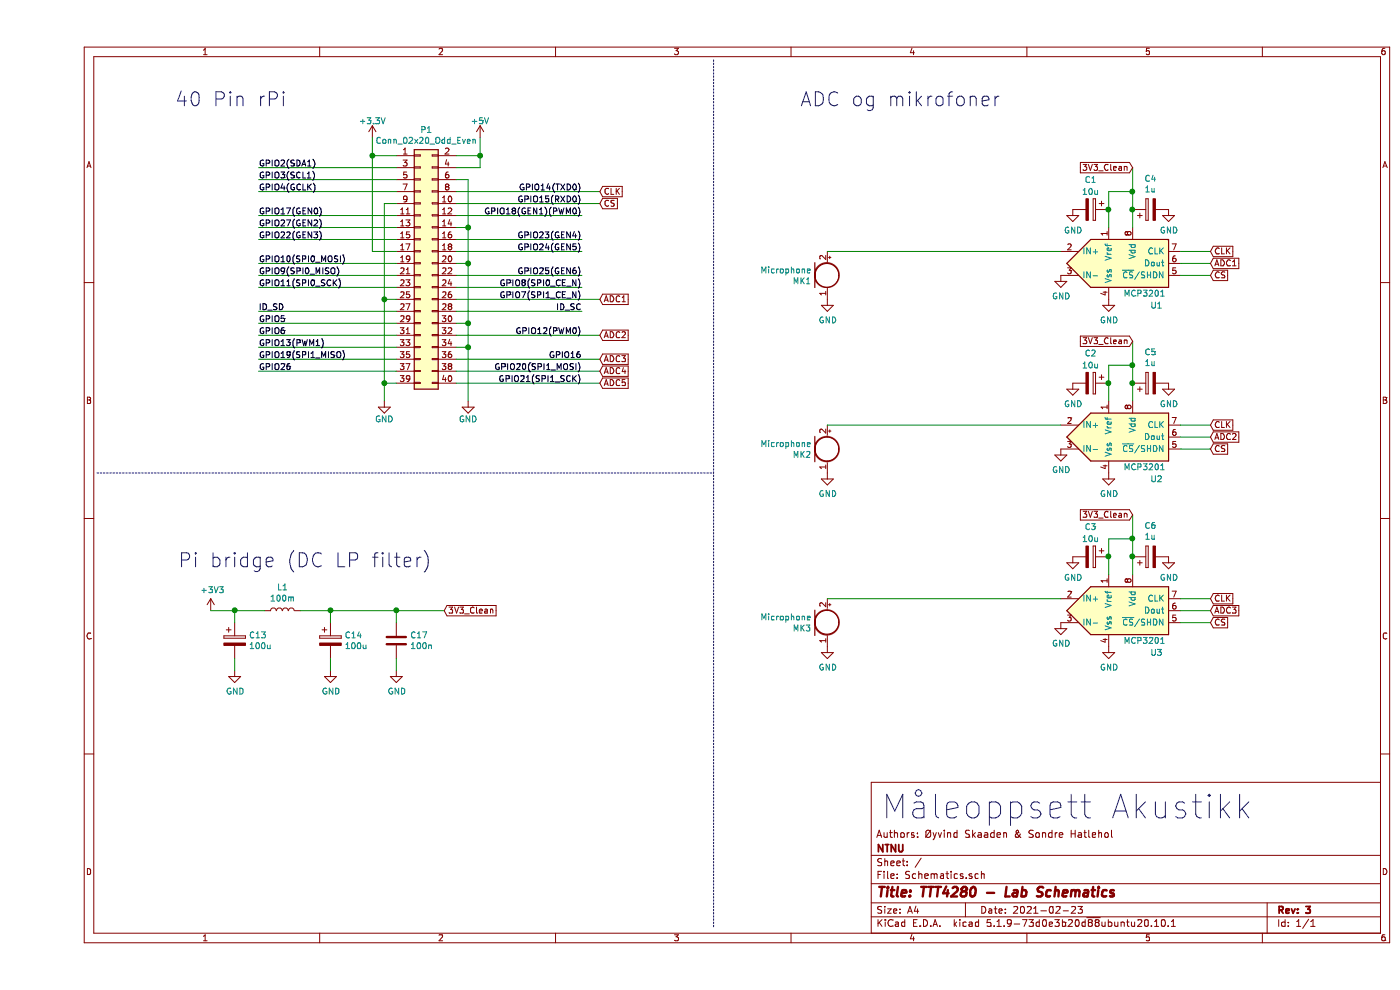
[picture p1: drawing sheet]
EESchema Schematic File Version 4
EELAYER 30 0
EELAYER END
$Descr A4 11693 8268
encoding utf-8
Sheet 1 1
Title "TTT4280 - Lab Schematics"
Date "2021-02-23"
Rev "3"
Comp "NTNU"
Comment1 "Authors: Øyvind Skaaden & Sondre Hatlehol"
Comment2 ""
Comment3 ""
Comment4 ""
$EndDescr
Text GLabel 3400 5100 2    50   Input ~ 0
3V3_Clean
$Comp
L power:+3V3 #PWR026
U 1 1
P 1450 5100
F 0 "#PWR026" H 1450 4950 50  0001 C CNN
F 1 "+3V3" H 1465 5273 50  0000 C CNN
F 2 "" H 1450 5100 50  0001 C CNN
F 3 "" H 1450 5100 50  0001 C CNN
	1    1450 5100
	1    0    0    -1  
$EndComp
$Comp
L Device:L L1
U 1 1
P 2050 5100
F 0 "L1" V 2240 5100 50  0000 C CNN
F 1 "100m" V 2149 5100 50  0000 C CNN
F 2 "" H 2050 5100 50  0001 C CNN
F 3 "~" H 2050 5100 50  0001 C CNN
	1    2050 5100
	0    -1   -1   0   
$EndComp
Wire Wire Line
	3000 5100 3000 5200
Wire Wire Line
	3000 5100 3400 5100
Connection ~ 3000 5100
$Comp
L power:GND #PWR027
U 1 1
P 1650 5600
F 0 "#PWR027" H 1650 5350 50  0001 C CNN
F 1 "GND" H 1655 5427 50  0000 C CNN
F 2 "" H 1650 5600 50  0001 C CNN
F 3 "" H 1650 5600 50  0001 C CNN
	1    1650 5600
	1    0    0    -1  
$EndComp
$Comp
L power:GND #PWR032
U 1 1
P 2450 5600
F 0 "#PWR032" H 2450 5350 50  0001 C CNN
F 1 "GND" H 2455 5427 50  0000 C CNN
F 2 "" H 2450 5600 50  0001 C CNN
F 3 "" H 2450 5600 50  0001 C CNN
	1    2450 5600
	1    0    0    -1  
$EndComp
$Comp
L power:GND #PWR035
U 1 1
P 3000 5600
F 0 "#PWR035" H 3000 5350 50  0001 C CNN
F 1 "GND" H 3005 5427 50  0000 C CNN
F 2 "" H 3000 5600 50  0001 C CNN
F 3 "" H 3000 5600 50  0001 C CNN
	1    3000 5600
	1    0    0    -1  
$EndComp
Wire Wire Line
	3000 5500 3000 5600
Text Notes 3300 4750 2    118  ~ 0
Pi bridge (DC LP filter)
Wire Wire Line
	3500 1700 4700 1700
Wire Wire Line
	3500 1600 4700 1600
Text GLabel 4700 1700 2    50   Input ~ 0
CS
Text GLabel 4700 1600 2    50   Input ~ 0
CLK
Wire Wire Line
	3500 3200 4700 3200
Wire Wire Line
	3500 3100 4700 3100
Wire Wire Line
	3500 3000 4700 3000
Wire Wire Line
	3500 2800 4700 2800
Wire Wire Line
	3500 2500 4700 2500
Text GLabel 4700 3200 2    50   Input ~ 0
ADC5
Text GLabel 4700 3100 2    50   Input ~ 0
ADC4
Text GLabel 4700 3000 2    50   Input ~ 0
ADC3
Text GLabel 4700 2800 2    50   Input ~ 0
ADC2
Text GLabel 4700 2500 2    50   Input ~ 0
ADC1
Wire Wire Line
	3000 2600 1850 2600
Wire Wire Line
	1850 2700 3000 2700
Wire Wire Line
	1850 2800 3000 2800
Wire Wire Line
	3000 2900 1850 2900
Wire Wire Line
	1850 3000 3000 3000
Wire Wire Line
	1850 3100 3000 3100
Text Label 1850 2600 0    50   ~ 0
ID_SD
Text Label 1850 2700 0    50   ~ 0
GPIO5
Text Label 1850 2800 0    50   ~ 0
GPIO6
Text Label 1850 2900 0    50   ~ 0
GPIO13(PWM1)
Text Label 1850 3000 0    50   ~ 0
GPIO19(SPI1_MISO)
Text Label 1850 3100 0    50   ~ 0
GPIO26
Wire Wire Line
	3600 1900 3600 2200
Wire Wire Line
	2900 2500 2900 3200
Wire Wire Line
	2800 1300 2800 2100
Wire Wire Line
	2900 3200 2900 3350
Wire Wire Line
	3600 2200 3600 2700
Wire Wire Line
	3600 2700 3600 2900
Wire Wire Line
	3600 2900 3600 3350
Wire Wire Line
	3700 1300 3700 1400
Text Label 4550 3200 2    50   ~ 0
GPIO21(SPI1_SCK)
$Comp
L Connector_Generic:Conn_02x20_Odd_Even P1
U 1 1
P 3200 2200
F 0 "P1" H 3250 3317 50  0000 C CNN
F 1 "Conn_02x20_Odd_Even" H 3250 3226 50  0000 C CNN
F 2 "Connector_PinSocket_2.54mm:PinSocket_2x20_P2.54mm_Vertical" H -1650 1250 50  0001 C CNN
F 3 "" H -1650 1250 50  0001 C CNN
	1    3200 2200
	1    0    0    -1  
$EndComp
Connection ~ 3600 1900
Wire Wire Line
	3600 1500 3500 1500
Text Label 4550 1600 2    50   ~ 0
GPIO14(TXD0)
Text Label 4550 1700 2    50   ~ 0
GPIO15(RXD0)
Text Label 4550 1800 2    50   ~ 0
GPIO18(GEN1)(PWM0)
Text Label 4550 2000 2    50   ~ 0
GPIO23(GEN4)
Text Label 4550 2100 2    50   ~ 0
GPIO24(GEN5)
Text Label 4550 2300 2    50   ~ 0
GPIO25(GEN6)
Text Label 4550 2400 2    50   ~ 0
GPIO8(SPI0_CE_N)
Text Label 4550 2500 2    50   ~ 0
GPIO7(SPI1_CE_N)
Text Label 4550 2600 2    50   ~ 0
ID_SC
Text Label 4550 2800 2    50   ~ 0
GPIO12(PWM0)
Text Label 4550 3000 2    50   ~ 0
GPIO16
Text Label 4550 3100 2    50   ~ 0
GPIO20(SPI1_MOSI)
Text Label 1850 2400 0    50   ~ 0
GPIO11(SPI0_SCK)
Text Label 1850 2300 0    50   ~ 0
GPIO9(SPI0_MISO)
Text Label 1850 2200 0    50   ~ 0
GPIO10(SPI0_MOSI)
Text Label 1850 2000 0    50   ~ 0
GPIO22(GEN3)
Text Label 1850 1900 0    50   ~ 0
GPIO27(GEN2)
Text Label 1850 1800 0    50   ~ 0
GPIO17(GEN0)
Text Label 1850 1600 0    50   ~ 0
GPIO4(GCLK)
Text Label 1850 1500 0    50   ~ 0
GPIO3(SCL1)
Text Label 1850 1400 0    50   ~ 0
GPIO2(SDA1)
Wire Wire Line
	3500 1800 4550 1800
Wire Wire Line
	3500 2100 4550 2100
Wire Wire Line
	3500 2000 4550 2000
Wire Wire Line
	3500 2400 4550 2400
Wire Wire Line
	3500 2300 4550 2300
Wire Wire Line
	3500 2600 4550 2600
Wire Wire Line
	1850 2400 3000 2400
Wire Wire Line
	1850 2300 3000 2300
Wire Wire Line
	3000 2200 1850 2200
Wire Wire Line
	1850 2000 3000 2000
Wire Wire Line
	1850 1900 3000 1900
Wire Wire Line
	3000 1800 1850 1800
Wire Wire Line
	1850 1600 3000 1600
Wire Wire Line
	1850 1500 3000 1500
Wire Wire Line
	3000 1400 1850 1400
Connection ~ 2900 2500
Wire Wire Line
	2900 1700 3000 1700
$Comp
L power:+3.3V #PWR04
U 1 1
P 2800 1150
F 0 "#PWR04" H 2800 1000 50  0001 C CNN
F 1 "+3.3V" H 2800 1290 50  0000 C CNN
F 2 "" H 2800 1150 50  0000 C CNN
F 3 "" H 2800 1150 50  0000 C CNN
	1    2800 1150
	1    0    0    -1  
$EndComp
Wire Wire Line
	2800 1150 2800 1300
Wire Wire Line
	2800 1300 3000 1300
Wire Wire Line
	2800 2100 3000 2100
Connection ~ 2800 1300
Connection ~ 2900 3200
Wire Wire Line
	2900 2500 3000 2500
Wire Wire Line
	2900 1700 2900 2500
Wire Wire Line
	2900 3200 3000 3200
$Comp
L power:GND #PWR05
U 1 1
P 2900 3350
F 0 "#PWR05" H 2900 3100 50  0001 C CNN
F 1 "GND" H 2900 3200 50  0000 C CNN
F 2 "" H 2900 3350 50  0000 C CNN
F 3 "" H 2900 3350 50  0000 C CNN
	1    2900 3350
	1    0    0    -1  
$EndComp
Connection ~ 3600 2200
Wire Wire Line
	3600 1900 3500 1900
Connection ~ 3600 2700
Wire Wire Line
	3600 2200 3500 2200
Connection ~ 3600 2900
Wire Wire Line
	3600 2700 3500 2700
Wire Wire Line
	3600 2900 3500 2900
Wire Wire Line
	3600 1500 3600 1900
$Comp
L power:GND #PWR06
U 1 1
P 3600 3350
F 0 "#PWR06" H 3600 3100 50  0001 C CNN
F 1 "GND" H 3600 3200 50  0000 C CNN
F 2 "" H 3600 3350 50  0000 C CNN
F 3 "" H 3600 3350 50  0000 C CNN
	1    3600 3350
	1    0    0    -1  
$EndComp
Connection ~ 3700 1300
Wire Wire Line
	3700 1400 3500 1400
Wire Wire Line
	3700 1300 3500 1300
Wire Wire Line
	3700 1150 3700 1300
$Comp
L power:+5V #PWR07
U 1 1
P 3700 1150
F 0 "#PWR07" H 3700 1000 50  0001 C CNN
F 1 "+5V" H 3700 1290 50  0000 C CNN
F 2 "" H 3700 1150 50  0000 C CNN
F 3 "" H 3700 1150 50  0000 C CNN
	1    3700 1150
	1    0    0    -1  
$EndComp
Text Notes 1150 900  0    118  ~ 0
40 Pin rPi
Text Notes 7050 6850 0    197  ~ 0
Måleoppsett Akustikk
$Comp
L Device:C C17
U 1 1
P 3000 5350
F 0 "C17" H 3115 5396 50  0000 L CNN
F 1 "100n" H 3115 5305 50  0000 L CNN
F 2 "" H 3038 5200 50  0001 C CNN
F 3 "~" H 3000 5350 50  0001 C CNN
	1    3000 5350
	1    0    0    -1  
$EndComp
Wire Wire Line
	1450 5100 1650 5100
Wire Wire Line
	2200 5100 2450 5100
$Comp
L Device:CP C13
U 1 1
P 1650 5350
F 0 "C13" H 1768 5396 50  0000 L CNN
F 1 "100u" H 1768 5305 50  0000 L CNN
F 2 "" H 1688 5200 50  0001 C CNN
F 3 "~" H 1650 5350 50  0001 C CNN
	1    1650 5350
	1    0    0    -1  
$EndComp
$Comp
L Device:CP C14
U 1 1
P 2450 5350
F 0 "C14" H 2568 5396 50  0000 L CNN
F 1 "100u" H 2568 5305 50  0000 L CNN
F 2 "" H 2488 5200 50  0001 C CNN
F 3 "~" H 2450 5350 50  0001 C CNN
	1    2450 5350
	1    0    0    -1  
$EndComp
Wire Wire Line
	1650 5100 1650 5200
Connection ~ 1650 5100
Wire Wire Line
	1650 5100 1900 5100
Wire Wire Line
	2450 5100 2450 5200
Connection ~ 2450 5100
Wire Wire Line
	2450 5100 3000 5100
Wire Wire Line
	1650 5600 1650 5500
Wire Wire Line
	2450 5600 2450 5500
$Comp
L Analog_ADC:MCP3201 U1
U 1 1
P 9050 2200
F 0 "U1" H 9350 1850 50  0000 C CNN
F 1 "MCP3201" H 9250 1950 50  0000 C CNN
F 2 "" H 9800 1850 50  0001 C CNN
F 3 "http://ww1.microchip.com/downloads/en/DeviceDoc/21290D.pdf" H 9850 2100 50  0001 C CNN
	1    9050 2200
	1    0    0    -1  
$EndComp
$Comp
L Device:Microphone MK1
U 1 1
P 6600 2300
F 0 "MK1" H 6470 2254 50  0000 R CNN
F 1 "Microphone" H 6470 2345 50  0000 R CNN
F 2 "" V 6600 2400 50  0001 C CNN
F 3 "~" V 6600 2400 50  0001 C CNN
	1    6600 2300
	1    0    0    -1  
$EndComp
Text GLabel 9150 1400 0    50   Input ~ 0
3V3_Clean
$Comp
L power:GND #PWR014
U 1 1
P 8950 2500
F 0 "#PWR014" H 8950 2250 50  0001 C CNN
F 1 "GND" H 8955 2327 50  0000 C CNN
F 2 "" H 8950 2500 50  0001 C CNN
F 3 "" H 8950 2500 50  0001 C CNN
	1    8950 2500
	1    0    0    -1  
$EndComp
$Comp
L power:GND #PWR08
U 1 1
P 8550 2300
F 0 "#PWR08" H 8550 2050 50  0001 C CNN
F 1 "GND" H 8555 2127 50  0000 C CNN
F 2 "" H 8550 2300 50  0001 C CNN
F 3 "" H 8550 2300 50  0001 C CNN
	1    8550 2300
	1    0    0    -1  
$EndComp
Text GLabel 9800 2300 2    50   Input ~ 0
CS
Text GLabel 9800 2200 2    50   Input ~ 0
ADC1
Text GLabel 9800 2100 2    50   Input ~ 0
CLK
Wire Wire Line
	9800 2100 9550 2100
Wire Wire Line
	9550 2200 9800 2200
Wire Wire Line
	9800 2300 9550 2300
$Comp
L Device:CP C4
U 1 1
P 9300 1750
F 0 "C4" V 9555 1750 50  0000 C CNN
F 1 "1u" V 9464 1750 50  0000 C CNN
F 2 "" H 9338 1600 50  0001 C CNN
F 3 "~" H 9300 1750 50  0001 C CNN
	1    9300 1750
	0    -1   -1   0   
$EndComp
$Comp
L power:GND #PWR011
U 1 1
P 8650 1750
F 0 "#PWR011" H 8650 1500 50  0001 C CNN
F 1 "GND" H 8655 1577 50  0000 C CNN
F 2 "" H 8650 1750 50  0001 C CNN
F 3 "" H 8650 1750 50  0001 C CNN
	1    8650 1750
	1    0    0    -1  
$EndComp
$Comp
L power:GND #PWR017
U 1 1
P 9450 1750
F 0 "#PWR017" H 9450 1500 50  0001 C CNN
F 1 "GND" H 9455 1577 50  0000 C CNN
F 2 "" H 9450 1750 50  0001 C CNN
F 3 "" H 9450 1750 50  0001 C CNN
	1    9450 1750
	1    0    0    -1  
$EndComp
Connection ~ 9150 1750
$Comp
L Device:CP C1
U 1 1
P 8800 1750
F 0 "C1" V 8550 1750 50  0000 C CNN
F 1 "10u" V 8650 1750 50  0000 C CNN
F 2 "" H 8838 1600 50  0001 C CNN
F 3 "~" H 8800 1750 50  0001 C CNN
	1    8800 1750
	0    1    1    0   
$EndComp
Wire Wire Line
	9150 1400 9150 1600
Wire Wire Line
	9150 1750 9150 1900
Wire Wire Line
	8950 1750 8950 1900
Wire Wire Line
	8950 1750 8950 1600
Wire Wire Line
	8950 1600 9150 1600
Connection ~ 8950 1750
Connection ~ 9150 1600
Wire Wire Line
	9150 1600 9150 1750
Wire Wire Line
	6600 2100 8550 2100
$Comp
L power:GND #PWR01
U 1 1
P 6600 2500
F 0 "#PWR01" H 6600 2250 50  0001 C CNN
F 1 "GND" H 6605 2327 50  0000 C CNN
F 2 "" H 6600 2500 50  0001 C CNN
F 3 "" H 6600 2500 50  0001 C CNN
	1    6600 2500
	1    0    0    -1  
$EndComp
$Comp
L Analog_ADC:MCP3201 U2
U 1 1
P 9050 3650
F 0 "U2" H 9350 3300 50  0000 C CNN
F 1 "MCP3201" H 9250 3400 50  0000 C CNN
F 2 "" H 9800 3300 50  0001 C CNN
F 3 "http://ww1.microchip.com/downloads/en/DeviceDoc/21290D.pdf" H 9850 3550 50  0001 C CNN
	1    9050 3650
	1    0    0    -1  
$EndComp
$Comp
L Device:Microphone MK2
U 1 1
P 6600 3750
F 0 "MK2" H 6470 3704 50  0000 R CNN
F 1 "Microphone" H 6470 3795 50  0000 R CNN
F 2 "" V 6600 3850 50  0001 C CNN
F 3 "~" V 6600 3850 50  0001 C CNN
	1    6600 3750
	1    0    0    -1  
$EndComp
Text GLabel 9150 2850 0    50   Input ~ 0
3V3_Clean
$Comp
L power:GND #PWR015
U 1 1
P 8950 3950
F 0 "#PWR015" H 8950 3700 50  0001 C CNN
F 1 "GND" H 8955 3777 50  0000 C CNN
F 2 "" H 8950 3950 50  0001 C CNN
F 3 "" H 8950 3950 50  0001 C CNN
	1    8950 3950
	1    0    0    -1  
$EndComp
$Comp
L power:GND #PWR09
U 1 1
P 8550 3750
F 0 "#PWR09" H 8550 3500 50  0001 C CNN
F 1 "GND" H 8555 3577 50  0000 C CNN
F 2 "" H 8550 3750 50  0001 C CNN
F 3 "" H 8550 3750 50  0001 C CNN
	1    8550 3750
	1    0    0    -1  
$EndComp
Text GLabel 9800 3750 2    50   Input ~ 0
CS
Text GLabel 9800 3650 2    50   Input ~ 0
ADC2
Text GLabel 9800 3550 2    50   Input ~ 0
CLK
Wire Wire Line
	9800 3550 9550 3550
Wire Wire Line
	9550 3650 9800 3650
Wire Wire Line
	9800 3750 9550 3750
$Comp
L Device:CP C5
U 1 1
P 9300 3200
F 0 "C5" V 9555 3200 50  0000 C CNN
F 1 "1u" V 9464 3200 50  0000 C CNN
F 2 "" H 9338 3050 50  0001 C CNN
F 3 "~" H 9300 3200 50  0001 C CNN
	1    9300 3200
	0    -1   -1   0   
$EndComp
$Comp
L power:GND #PWR012
U 1 1
P 8650 3200
F 0 "#PWR012" H 8650 2950 50  0001 C CNN
F 1 "GND" H 8655 3027 50  0000 C CNN
F 2 "" H 8650 3200 50  0001 C CNN
F 3 "" H 8650 3200 50  0001 C CNN
	1    8650 3200
	1    0    0    -1  
$EndComp
$Comp
L power:GND #PWR018
U 1 1
P 9450 3200
F 0 "#PWR018" H 9450 2950 50  0001 C CNN
F 1 "GND" H 9455 3027 50  0000 C CNN
F 2 "" H 9450 3200 50  0001 C CNN
F 3 "" H 9450 3200 50  0001 C CNN
	1    9450 3200
	1    0    0    -1  
$EndComp
Connection ~ 9150 3200
$Comp
L Device:CP C2
U 1 1
P 8800 3200
F 0 "C2" V 8550 3200 50  0000 C CNN
F 1 "10u" V 8650 3200 50  0000 C CNN
F 2 "" H 8838 3050 50  0001 C CNN
F 3 "~" H 8800 3200 50  0001 C CNN
	1    8800 3200
	0    1    1    0   
$EndComp
Wire Wire Line
	9150 2850 9150 3050
Wire Wire Line
	9150 3200 9150 3350
Wire Wire Line
	8950 3200 8950 3350
Wire Wire Line
	8950 3200 8950 3050
Wire Wire Line
	8950 3050 9150 3050
Connection ~ 8950 3200
Connection ~ 9150 3050
Wire Wire Line
	9150 3050 9150 3200
Wire Wire Line
	6600 3550 8550 3550
$Comp
L power:GND #PWR02
U 1 1
P 6600 3950
F 0 "#PWR02" H 6600 3700 50  0001 C CNN
F 1 "GND" H 6605 3777 50  0000 C CNN
F 2 "" H 6600 3950 50  0001 C CNN
F 3 "" H 6600 3950 50  0001 C CNN
	1    6600 3950
	1    0    0    -1  
$EndComp
$Comp
L Analog_ADC:MCP3201 U3
U 1 1
P 9050 5100
F 0 "U3" H 9350 4750 50  0000 C CNN
F 1 "MCP3201" H 9250 4850 50  0000 C CNN
F 2 "" H 9800 4750 50  0001 C CNN
F 3 "http://ww1.microchip.com/downloads/en/DeviceDoc/21290D.pdf" H 9850 5000 50  0001 C CNN
	1    9050 5100
	1    0    0    -1  
$EndComp
$Comp
L Device:Microphone MK3
U 1 1
P 6600 5200
F 0 "MK3" H 6470 5154 50  0000 R CNN
F 1 "Microphone" H 6470 5245 50  0000 R CNN
F 2 "" V 6600 5300 50  0001 C CNN
F 3 "~" V 6600 5300 50  0001 C CNN
	1    6600 5200
	1    0    0    -1  
$EndComp
Text GLabel 9150 4300 0    50   Input ~ 0
3V3_Clean
$Comp
L power:GND #PWR016
U 1 1
P 8950 5400
F 0 "#PWR016" H 8950 5150 50  0001 C CNN
F 1 "GND" H 8955 5227 50  0000 C CNN
F 2 "" H 8950 5400 50  0001 C CNN
F 3 "" H 8950 5400 50  0001 C CNN
	1    8950 5400
	1    0    0    -1  
$EndComp
$Comp
L power:GND #PWR010
U 1 1
P 8550 5200
F 0 "#PWR010" H 8550 4950 50  0001 C CNN
F 1 "GND" H 8555 5027 50  0000 C CNN
F 2 "" H 8550 5200 50  0001 C CNN
F 3 "" H 8550 5200 50  0001 C CNN
	1    8550 5200
	1    0    0    -1  
$EndComp
Text GLabel 9800 5200 2    50   Input ~ 0
CS
Text GLabel 9800 5100 2    50   Input ~ 0
ADC3
Text GLabel 9800 5000 2    50   Input ~ 0
CLK
Wire Wire Line
	9800 5000 9550 5000
Wire Wire Line
	9550 5100 9800 5100
Wire Wire Line
	9800 5200 9550 5200
$Comp
L Device:CP C6
U 1 1
P 9300 4650
F 0 "C6" V 9555 4650 50  0000 C CNN
F 1 "1u" V 9464 4650 50  0000 C CNN
F 2 "" H 9338 4500 50  0001 C CNN
F 3 "~" H 9300 4650 50  0001 C CNN
	1    9300 4650
	0    -1   -1   0   
$EndComp
$Comp
L power:GND #PWR013
U 1 1
P 8650 4650
F 0 "#PWR013" H 8650 4400 50  0001 C CNN
F 1 "GND" H 8655 4477 50  0000 C CNN
F 2 "" H 8650 4650 50  0001 C CNN
F 3 "" H 8650 4650 50  0001 C CNN
	1    8650 4650
	1    0    0    -1  
$EndComp
$Comp
L power:GND #PWR019
U 1 1
P 9450 4650
F 0 "#PWR019" H 9450 4400 50  0001 C CNN
F 1 "GND" H 9455 4477 50  0000 C CNN
F 2 "" H 9450 4650 50  0001 C CNN
F 3 "" H 9450 4650 50  0001 C CNN
	1    9450 4650
	1    0    0    -1  
$EndComp
Connection ~ 9150 4650
$Comp
L Device:CP C3
U 1 1
P 8800 4650
F 0 "C3" V 8550 4650 50  0000 C CNN
F 1 "10u" V 8650 4650 50  0000 C CNN
F 2 "" H 8838 4500 50  0001 C CNN
F 3 "~" H 8800 4650 50  0001 C CNN
	1    8800 4650
	0    1    1    0   
$EndComp
Wire Wire Line
	9150 4300 9150 4500
Wire Wire Line
	9150 4650 9150 4800
Wire Wire Line
	8950 4650 8950 4800
Wire Wire Line
	8950 4650 8950 4500
Wire Wire Line
	8950 4500 9150 4500
Connection ~ 8950 4650
Connection ~ 9150 4500
Wire Wire Line
	9150 4500 9150 4650
Wire Wire Line
	6600 5000 8550 5000
$Comp
L power:GND #PWR03
U 1 1
P 6600 5400
F 0 "#PWR03" H 6600 5150 50  0001 C CNN
F 1 "GND" H 6605 5227 50  0000 C CNN
F 2 "" H 6600 5400 50  0001 C CNN
F 3 "" H 6600 5400 50  0001 C CNN
	1    6600 5400
	1    0    0    -1  
$EndComp
Text Notes 8050 900  2    118  ~ 0
ADC og mikrofoner
Wire Notes Line
	500  3950 5650 3950
Wire Notes Line
	5650 500  5650 7750
$EndSCHEMATC
